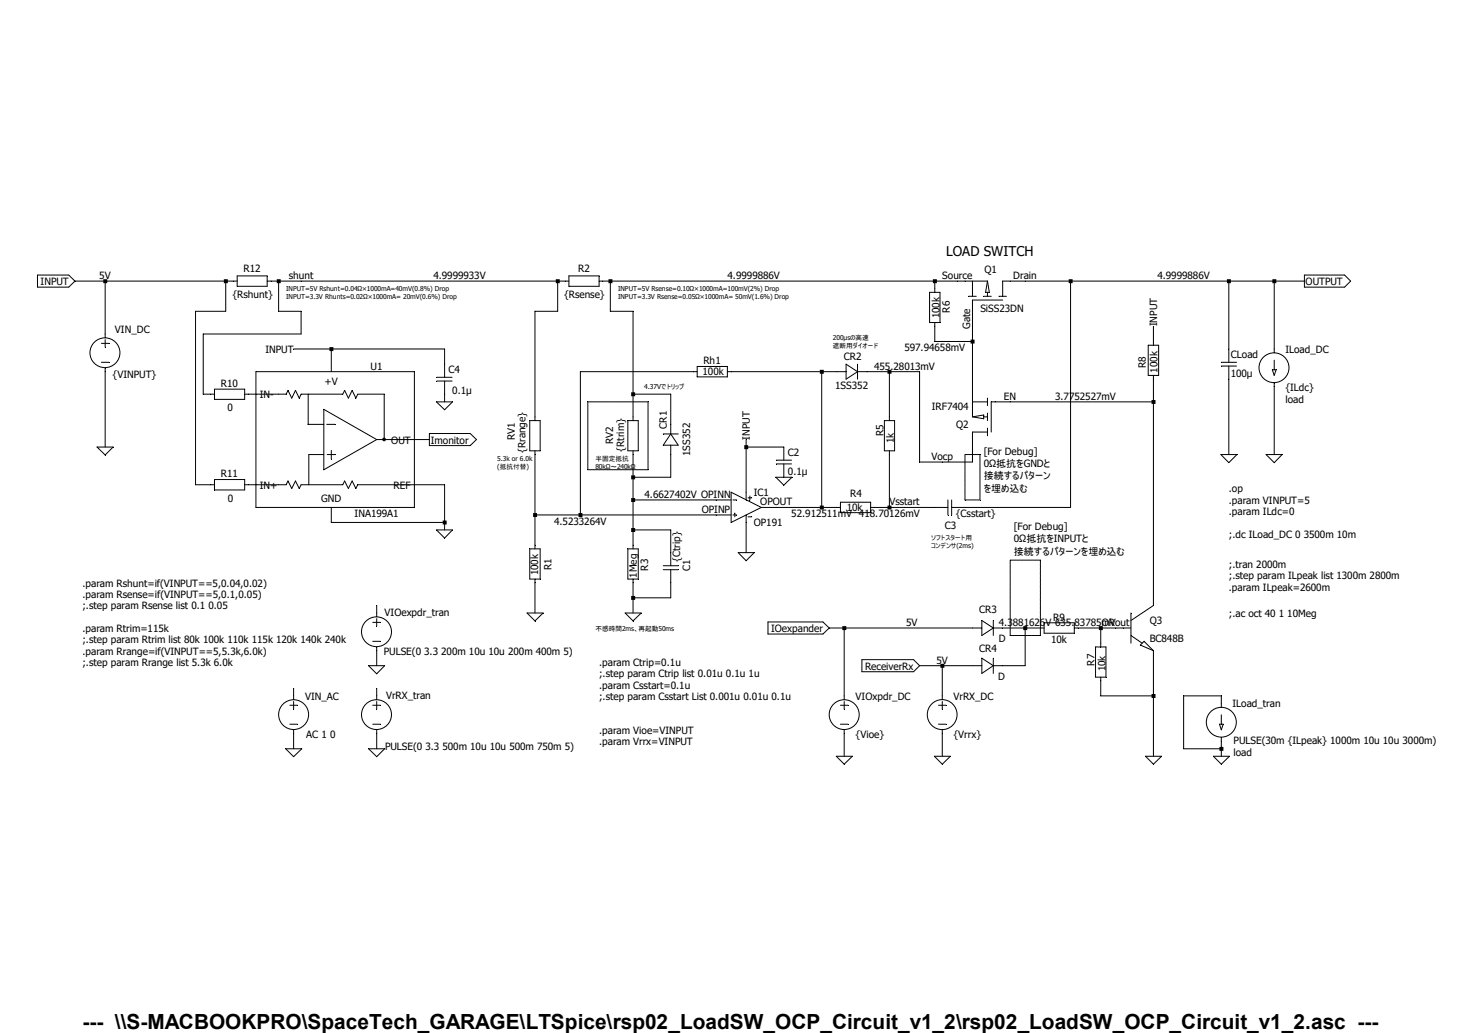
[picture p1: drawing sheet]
Version 4
SHEET 1 2360 1060
WIRE -864 -144 -928 -144
WIRE -608 -144 -864 -144
WIRE -592 -144 -608 -144
WIRE -496 -144 -512 -144
WIRE -448 -144 -496 -144
WIRE 96 -144 -448 -144
WIRE 112 -144 96 -144
WIRE 208 -144 192 -144
WIRE 896 -144 208 -144
WIRE 944 -144 896 -144
WIRE 960 -144 944 -144
WIRE 1088 -144 1056 -144
WIRE 1184 -144 1088 -144
WIRE 1520 -144 1184 -144
WIRE 1616 -144 1520 -144
WIRE 1680 -144 1616 -144
WIRE 896 -128 896 -144
WIRE -608 -80 -608 -144
WIRE -608 -80 -672 -80
WIRE -496 -80 -496 -144
WIRE -448 -80 -496 -80
WIRE 96 -80 96 -144
WIRE 96 -80 48 -80
WIRE 208 -80 208 -144
WIRE 256 -80 208 -80
WIRE 976 -64 976 -96
WIRE -864 -32 -864 -144
WIRE -448 -32 -448 -80
WIRE -448 -32 -656 -32
WIRE 896 -16 896 -48
WIRE 976 -16 976 -64
WIRE 976 -16 896 -16
WIRE 1360 -16 1360 -48
WIRE -384 0 -464 0
WIRE -144 0 -384 0
WIRE 1520 0 1520 -144
WIRE 1616 0 1616 -144
WIRE -144 32 -144 0
WIRE -384 48 -384 0
WIRE 384 48 144 48
WIRE 656 48 464 48
WIRE 688 48 656 48
WIRE 800 48 752 48
WIRE 864 48 800 48
WIRE -656 96 -656 -32
WIRE -640 96 -656 96
WIRE -544 96 -560 96
WIRE 256 96 256 -80
WIRE 336 96 256 96
WIRE 976 96 976 -16
WIRE -144 112 -144 96
WIRE 1056 112 1024 112
WIRE 1360 112 1360 64
WIRE 1360 112 1056 112
WIRE 48 144 48 -80
WIRE 256 144 256 96
WIRE 800 144 800 48
WIRE 336 160 336 96
WIRE -176 192 -208 192
WIRE -864 208 -864 48
WIRE 496 208 496 192
WIRE 576 208 496 208
WIRE 1520 224 1520 64
WIRE 1616 224 1616 80
WIRE 864 240 864 48
WIRE 912 240 864 240
WIRE 976 240 976 192
WIRE 976 240 912 240
WIRE 256 272 256 224
WIRE 336 272 336 224
WIRE 336 272 256 272
WIRE -672 288 -672 -80
WIRE -640 288 -672 288
WIRE -544 288 -560 288
WIRE -144 288 -208 288
WIRE 496 304 496 208
WIRE 256 320 256 272
WIRE 432 320 256 320
WIRE 464 320 432 320
WIRE 560 336 528 336
WIRE 656 336 656 48
WIRE 656 336 560 336
WIRE 688 336 656 336
WIRE 800 336 800 224
WIRE 800 336 768 336
WIRE 832 336 800 336
WIRE 896 336 832 336
WIRE 1184 336 1184 -144
WIRE 1184 336 960 336
WIRE 48 352 48 224
WIRE 144 352 144 48
WIRE 144 352 48 352
WIRE 432 352 144 352
WIRE 464 352 432 352
WIRE -384 368 -384 336
WIRE -144 368 -144 288
WIRE -144 368 -384 368
WIRE -144 384 -144 368
WIRE 256 384 256 320
WIRE 336 384 256 384
WIRE 48 416 48 352
WIRE 256 416 256 384
WIRE 336 432 336 384
WIRE 496 432 496 368
WIRE 256 528 256 496
WIRE 336 528 336 496
WIRE 336 528 256 528
WIRE 1360 544 1360 112
WIRE -288 560 -288 544
WIRE 48 560 48 496
WIRE 256 560 256 528
WIRE 704 592 672 592
WIRE 976 592 704 592
WIRE 1088 592 1040 592
WIRE 1120 592 1088 592
WIRE 1248 592 1200 592
WIRE 1280 592 1248 592
WIRE 1296 592 1280 592
WIRE 1248 624 1248 592
WIRE -288 672 -288 640
WIRE 912 672 864 672
WIRE 976 672 912 672
WIRE 1088 672 1088 592
WIRE 1088 672 1040 672
WIRE -464 736 -464 720
WIRE -288 736 -288 720
WIRE 704 736 704 592
WIRE 912 736 912 672
WIRE 1248 736 1248 704
WIRE 1360 736 1360 640
WIRE 1360 736 1248 736
WIRE 1504 736 1424 736
WIRE 1504 752 1504 736
WIRE -464 848 -464 816
WIRE -288 848 -288 816
WIRE 1424 848 1424 736
WIRE 1504 848 1504 832
WIRE 1504 848 1424 848
WIRE 704 864 704 816
WIRE 912 864 912 816
WIRE 1360 864 1360 736
WIRE 1504 864 1504 848
FLAG -864 208 0
FLAG 496 432 0
FLAG 576 272 0
FLAG 256 560 0
FLAG 48 560 0
FLAG 496 192 INPUT
FLAG 976 -64 Gate
FLAG 432 320 OPINN
FLAG 432 352 OPINP
FLAG 560 336 OPOUT
FLAG 1680 -144 OUTPUT
IOPIN 1680 -144 Out
FLAG -928 -144 INPUT
IOPIN -928 -144 In
FLAG 832 336 Vsstart
FLAG 944 -144 Source
FLAG 1088 -144 Drain
FLAG 1616 224 0
FLAG 1504 864 0
FLAG 1520 224 0
FLAG -288 672 0
FLAG 672 592 IOexpander
IOPIN 672 592 In
FLAG 864 672 ReceiverRx
IOPIN 864 672 In
FLAG 912 864 0
FLAG 704 864 0
FLAG 912 240 Vocp
FLAG 1056 112 EN
FLAG 1360 864 0
FLAG 1360 -48 INPUT
FLAG 1280 592 ORout
FLAG -288 848 0
FLAG -464 848 0
FLAG -144 384 0
FLAG -176 192 Imonitor
IOPIN -176 192 Out
FLAG -144 112 0
FLAG -464 0 INPUT
FLAG -448 -144 shunt
DATAFLAG -864 -144 ""
DATAFLAG 512 -144 ""
DATAFLAG 1424 -144 ""
DATAFLAG 656 336 ""
DATAFLAG 336 320 ""
DATAFLAG 144 352 ""
DATAFLAG 800 336 ""
DATAFLAG 896 -16 ""
DATAFLAG 832 48 ""
DATAFLAG 848 592 ""
DATAFLAG 912 672 ""
DATAFLAG 1088 592 ""
DATAFLAG 1216 112 ""
DATAFLAG -112 -144 ""
DATAFLAG 1216 592 ""
SYMBOL Misc/EuropeanResistor 208 -160 R90
WINDOW 0 2 56 VBottom 2
WINDOW 3 31 55 VTop 2
SYMATTR InstName R2
SYMATTR Value {Rsense}
SYMBOL Misc/EuropeanResistor 272 512 R180
WINDOW 0 -8 42 VRight 2
WINDOW 3 16 27 VRight 2
SYMATTR InstName R3
SYMATTR Value 1Meg
SYMBOL Misc/EuropeanResistor 784 128 R0
WINDOW 0 -5 32 VRight 2
WINDOW 3 17 50 VRight 2
SYMATTR InstName R5
SYMATTR Value 1k
SYMBOL Misc/EuropeanResistor 240 128 R0
WINDOW 0 -34 36 VRight 2
WINDOW 3 -11 19 VRight 2
SYMATTR InstName RV2
SYMATTR Value {Rtrim}
SYMBOL Misc/EuropeanResistor 32 128 R0
WINDOW 0 -35 28 VRight 2
WINDOW 3 -12 6 VRight 2
SYMATTR InstName RV1
SYMATTR Value {Rrange}
SYMBOL Misc/EuropeanResistor 64 512 R180
WINDOW 0 -11 43 VRight 2
WINDOW 3 17 32 VRight 2
SYMATTR InstName R1
SYMATTR Value 100k
SYMBOL cap 592 272 R180
WINDOW 0 -17 53 Left 2
WINDOW 3 -34 13 Left 2
SYMATTR InstName C2
SYMATTR Value 0.1µ
SYMBOL cap 960 320 R90
WINDOW 0 66 30 VBottom 2
WINDOW 3 16 -23 VTop 2
SYMATTR InstName C3
SYMATTR Value {Csstart}
SYMBOL Misc/EuropeanResistor 480 32 R90
WINDOW 0 5 56 VBottom 2
WINDOW 3 3 54 VTop 2
SYMATTR InstName Rh1
SYMATTR Value 100k
SYMBOL Misc/EuropeanResistor 784 320 R90
WINDOW 0 -1 55 VBottom 2
WINDOW 3 3 58 VTop 2
SYMATTR InstName R4
SYMATTR Value 10k
SYMBOL cap 320 432 R0
WINDOW 0 49 14 VRight 2
WINDOW 3 28 -45 VRight 2
SYMATTR InstName C1
SYMATTR Value {Ctrip}
SYMBOL mysym\\1SS352 352 224 R180
WINDOW 0 32 55 VRight 2
WINDOW 3 -17 -3 VRight 2
SYMATTR InstName CR1
SYMBOL mysym\\1SS352 688 64 R270
WINDOW 0 36 34 VTop 2
WINDOW 3 0 32 VBottom 2
SYMATTR InstName CR2
SYMBOL current 1504 752 R0
WINDOW 3 26 78 Left 2
WINDOW 123 0 0 Left 0
WINDOW 39 26 103 Left 2
SYMATTR Value PULSE(30m {ILpeak} 1000m 10u 10u 3000m)
SYMATTR SpiceLine load
SYMATTR InstName ILoad_tran
SYMBOL voltage -864 -48 R0
WINDOW 0 21 6 Left 2
WINDOW 3 16 101 Left 2
WINDOW 123 0 0 Left 0
WINDOW 39 0 0 Left 0
SYMATTR InstName VIN_DC
SYMATTR Value {VINPUT}
SYMBOL current 1616 0 R0
WINDOW 123 0 0 Left 0
WINDOW 39 24 106 Left 2
SYMATTR SpiceLine load
SYMATTR InstName ILoad_DC
SYMATTR Value {ILdc}
SYMBOL cap 1536 64 R180
WINDOW 0 -46 53 Left 2
WINDOW 3 -34 13 Left 2
SYMATTR InstName CLoad
SYMATTR Value 100µ
SYMBOL Misc/EuropeanResistor 880 -144 R0
WINDOW 0 40 42 VRight 2
WINDOW 3 18 34 VRight 2
SYMATTR InstName R6
SYMATTR Value 100k
SYMBOL diode 976 608 R270
WINDOW 0 43 33 VTop 2
WINDOW 3 8 63 VBottom 2
SYMATTR InstName CR3
SYMBOL diode 976 688 R270
WINDOW 0 40 33 VTop 2
WINDOW 3 7 62 VBottom 2
SYMATTR InstName CR4
SYMBOL voltage 704 720 R0
WINDOW 123 0 0 Left 0
WINDOW 39 0 0 Left 0
SYMATTR InstName VIOxpdr_DC
SYMATTR Value {Vioe}
SYMBOL voltage 912 720 R0
WINDOW 123 0 0 Left 0
WINDOW 39 0 0 Left 0
SYMATTR InstName VrRX_DC
SYMATTR Value {Vrrx}
SYMBOL Misc/EuropeanResistor 1232 608 R0
WINDOW 0 -5 39 VRight 2
WINDOW 3 18 42 VRight 2
SYMATTR InstName R7
SYMATTR Value 10k
SYMBOL pmos 1024 192 R180
SYMATTR InstName Q2
SYMATTR Value IRF7404
SYMBOL npn 1296 544 R0
SYMATTR InstName Q3
SYMATTR Value BC848B
SYMBOL Misc/EuropeanResistor 1344 -32 R0
WINDOW 0 -8 47 VRight 2
WINDOW 3 17 37 VRight 2
SYMATTR InstName R8
SYMATTR Value 100k
SYMBOL mysym\\SiSS23DN 1056 -96 M270
WINDOW 0 73 55 VLeft 2
WINDOW 3 -9 63 VLeft 2
SYMATTR InstName Q1
SYMBOL voltage -288 544 R0
WINDOW 123 0 0 Left 0
WINDOW 39 0 0 Left 0
WINDOW 0 17 14 Left 2
WINDOW 3 15 97 Left 2
SYMATTR InstName VIOexpdr_tran
SYMATTR Value PULSE(0 3.3 200m 10u 10u 200m 400m 5)
SYMBOL voltage -288 720 R0
WINDOW 123 0 0 Left 0
WINDOW 39 0 0 Left 0
WINDOW 0 20 15 Left 2
WINDOW 3 18 123 Left 2
SYMATTR InstName VrRX_tran
SYMATTR Value PULSE(0 3.3 500m 10u 10u 500m 750m 5)
SYMBOL Misc/EuropeanResistor 1216 608 M270
WINDOW 0 27 56 VTop 2
WINDOW 3 5 56 VBottom 2
SYMATTR InstName R9
SYMATTR Value 10k
SYMBOL voltage -464 720 R0
WINDOW 123 27 96 Left 2
WINDOW 39 0 0 Left 0
SYMATTR Value2 AC 1 0
SYMATTR InstName VIN_AC
SYMATTR Value ""
SYMBOL cap -128 96 R180
WINDOW 0 -17 53 Left 2
WINDOW 3 -42 8 Left 2
SYMATTR InstName C4
SYMATTR Value 0.1µ
SYMBOL mysym\\ina199a1 -352 192 R0
SYMATTR InstName U1
SYMBOL Misc/EuropeanResistor -544 80 R90
WINDOW 0 5 56 VBottom 2
WINDOW 3 31 55 VTop 2
SYMATTR InstName R10
SYMATTR Value 0
SYMBOL Misc/EuropeanResistor -544 272 R90
WINDOW 0 5 56 VBottom 2
WINDOW 3 32 54 VTop 2
SYMATTR InstName R11
SYMATTR Value 0
SYMBOL Misc/EuropeanResistor -496 -160 R90
WINDOW 0 2 56 VBottom 2
WINDOW 3 31 55 VTop 2
SYMATTR InstName R12
SYMATTR Value {Rshunt}
SYMBOL OpAmps\\OP191 496 272 R0
SYMATTR InstName IC1
TEXT 1520 456 Left 2 !;.tran 2000m
TEXT 224 -128 Left 1 ;INPUT=5V Rsense=0.10Ω×1000mA=100mV(2%) Drop\nINPUT=3.3V Rsense=0.05Ω×1000mA= 50mV(1.6%) Drop
TEXT 280 80 Left 1 ;4.37Vでトリップ
TEXT 176 592 Left 1 ;不感時間2ms、再起動50ms
TEXT 680 -24 Left 1 ;200μsの高速\n遮断用ダイオード
TEXT 888 400 Left 1 ;ソフトスタート用\nコンデンサ(2ms)
TEXT 184 688 Left 2 !;.step param Ctrip list 0.01u 0.1u 1u
TEXT 184 664 Left 2 !.param Ctrip=0.1u
TEXT 184 736 Left 2 !;.step param Csstart List 0.001u 0.01u 0.1u
TEXT 184 712 Left 2 !.param Csstart=0.1u
TEXT 1520 392 Left 2 !;.dc ILoad_DC 0 3500m 10m
TEXT 1520 296 Left 2 !.op
TEXT -912 592 Left 2 !.param Rtrim=115k
TEXT -912 640 Left 2 !.param Rrange=if(VINPUT==5,5.3k,6.0k)
TEXT -912 616 Left 2 !;.step param Rtrim list 80k 100k 110k 115k 120k 140k 240k
TEXT 176 232 Left 1 ;半固定抵抗\n80kΩ～240kΩ
TEXT -32 232 Left 1 ;5.3k or 6.0k\n(抵抗付替)
TEXT 1520 480 Left 2 !;.step param ILpeak list 1300m 2800m
TEXT 920 -208 Left 3 ;LOAD SWITCH
TEXT 1520 504 Left 2 !.param ILpeak=2600m
TEXT 184 808 Left 2 !.param Vioe=VINPUT
TEXT 184 832 Left 2 !.param Vrrx=VINPUT
TEXT 1520 320 Left 2 !.param VINPUT=5
TEXT 1520 344 Left 2 !.param ILdc=0
TEXT -912 664 Left 2 !;.step param Rrange list 5.3k 6.0k
TEXT -912 520 Left 2 !.param Rsense=if(VINPUT==5,0.1,0.05)
TEXT -912 544 Left 2 !;.step param Rsense list 0.1 0.05
TEXT 1520 560 Left 2 !;.ac oct 40 1 10Meg
TEXT -912 496 Left 2 !.param Rshunt=if(VINPUT==5,0.04,0.02)
TEXT -480 -128 Left 1 ;INPUT=5V Rshunt=0.04Ω×1000mA=40mV(0.8%) Drop\nINPUT=3.3V Rhunts=0.02Ω×1000mA= 20mV(0.6%) Drop
TEXT 1064 376 Left 2 ;[For Debug]\n0Ω抵抗をINPUTと\n接続するパターンを埋め込む
TEXT 1000 216 Left 2 ;[For Debug]\n0Ω抵抗をGNDと\n接続するパターン\nを埋め込む
RECTANGLE Normal 288 256 160 112 2
RECTANGLE Normal 1056 448 1120 608 2
RECTANGLE Normal 992 320 960 224 2
